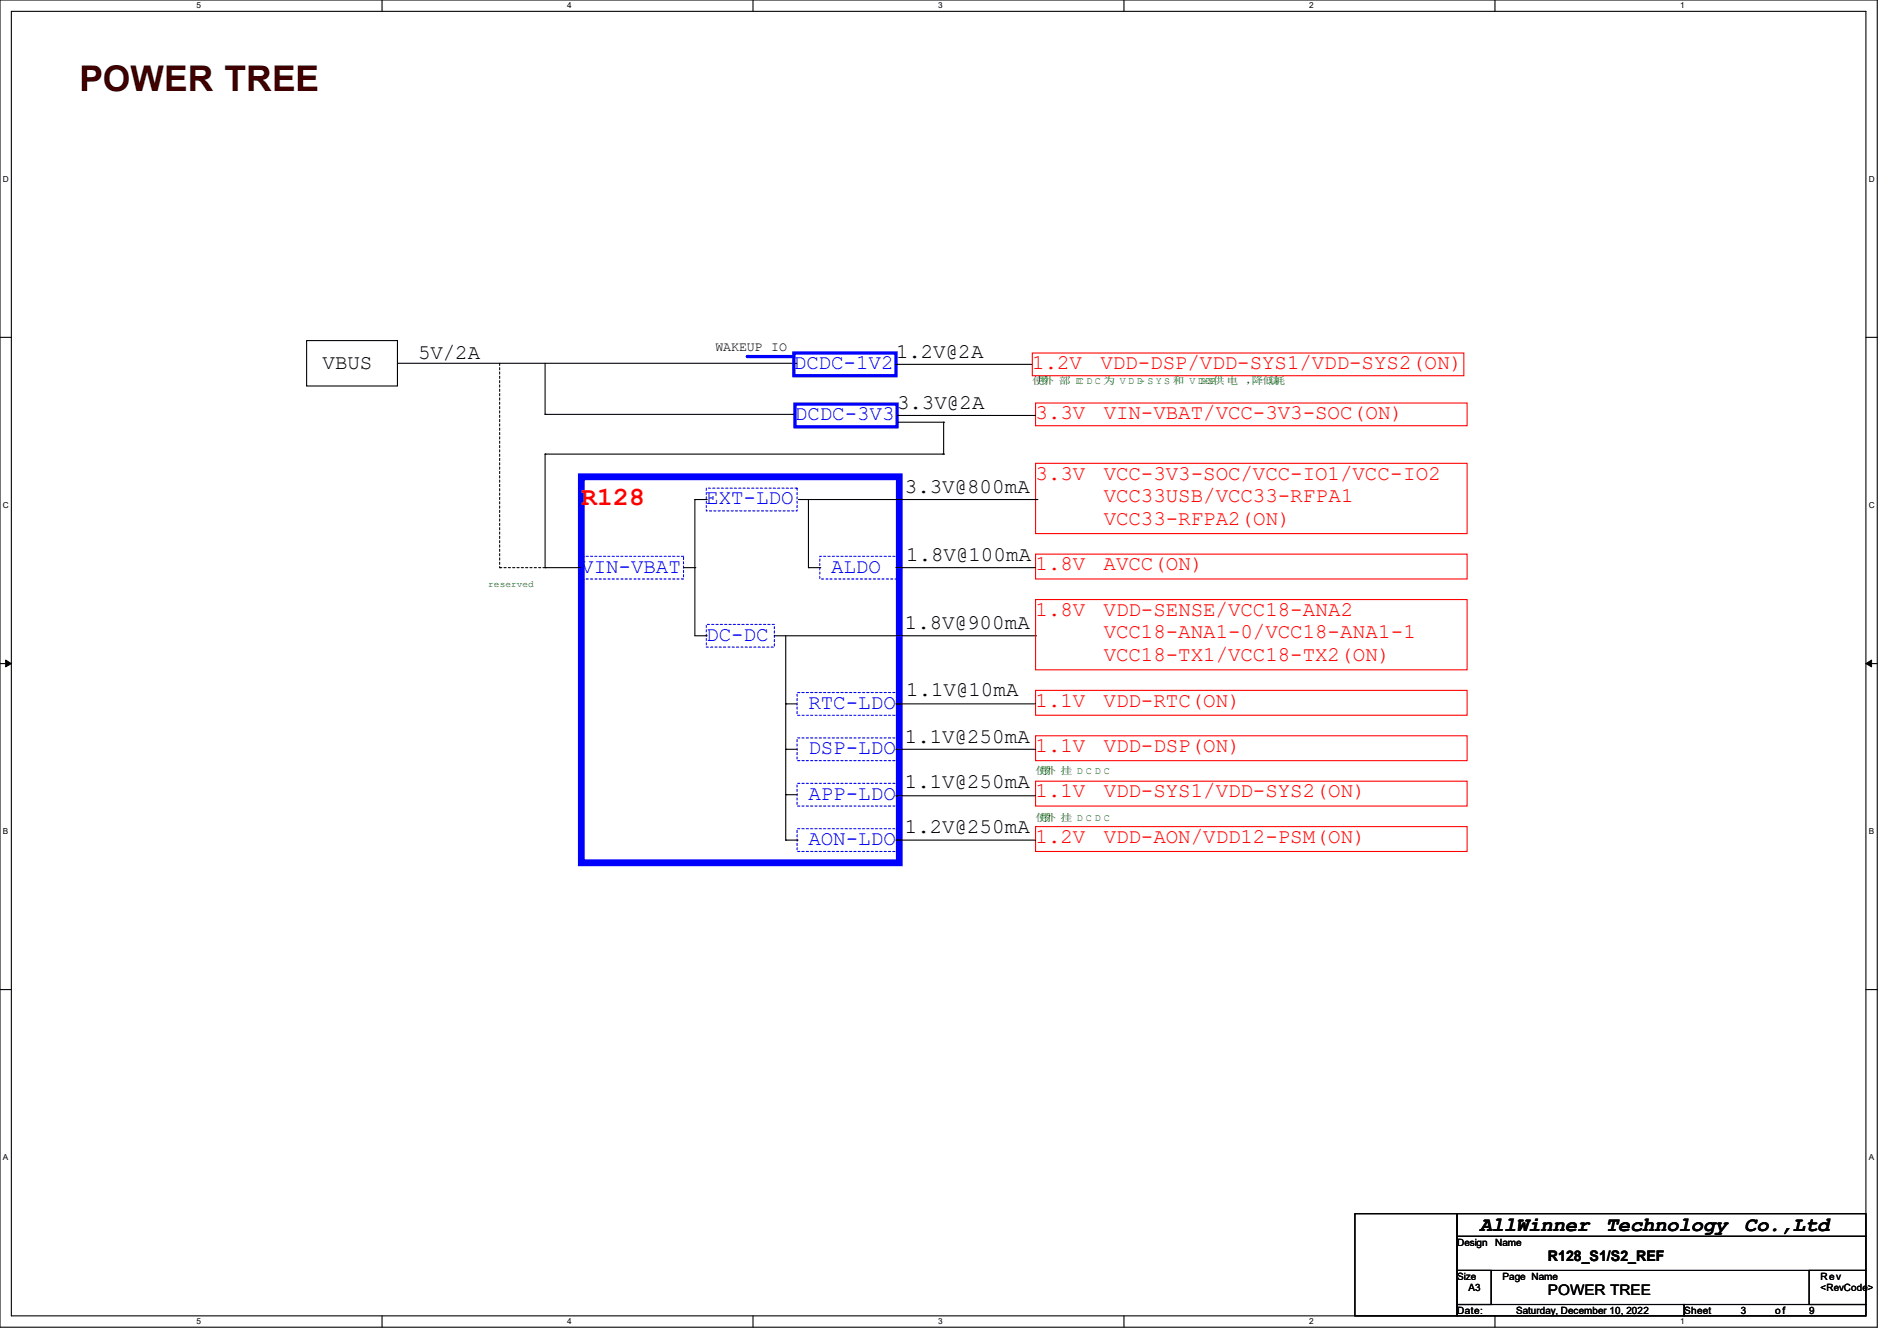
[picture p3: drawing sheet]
<svg xmlns="http://www.w3.org/2000/svg" width="297mm" height="210mm" viewBox="0 0 297 210" stroke-linecap="round" stroke-linejoin="round" font-family="sans-serif">
<path d="M0 0h293.9v207.9h-293.9zM1.8 1.8h290.3v204.3h-290.3z" fill="none" stroke="#000" stroke-width=".17"/>
<g fill="#fff">
<path d="M30.8 .2h.7v1.4h-.7z"/>
<path d="M30.8 206.2h.7v1.4h-.7z"/>
</g>
<path d="M59.8 0v1.8M59.8 206.1v1.8" fill="none" stroke="#000" stroke-width=".17"/>
<g fill="#fff">
<path d="M88.8 .2h.7v1.4h-.7z"/>
<path d="M88.8 206.2h.7v1.4h-.7z"/>
</g>
<path d="M117.9 0v1.8M117.9 206.1v1.8" fill="none" stroke="#000" stroke-width=".17"/>
<g fill="#fff">
<path d="M146.9 .2h.7v1.4h-.7z"/>
<path d="M146.9 206.2h.7v1.4h-.7z"/>
</g>
<path d="M176 0v1.8M176 206.1v1.8" fill="none" stroke="#000" stroke-width=".17"/>
<g fill="#fff">
<path d="M205 .2h.7v1.4h-.7z"/>
<path d="M205 206.2h.7v1.4h-.7z"/>
</g>
<path d="M234.1 0v1.8M234.1 206.1v1.8" fill="none" stroke="#000" stroke-width=".17"/>
<g fill="#fff">
<path d="M263.1 .2h.6v1.4h-.6z"/>
<path d="M263.1 206.2h.6v1.4h-.6z"/>
<path d="M.5 27.3h.9v1.4h-.9z"/>
<path d="M292.6 27.3h.9v1.4h-.9z"/>
<path d="M.5 78.4h.9v1.4h-.9z"/>
<path d="M292.6 78.4h.9v1.4h-.9z"/>
</g>
<path d="M0 52.8h1.8M292.1 52.8h1.8" fill="none" stroke="#000" stroke-width=".17"/>
<g fill="#fff">
<path d="M.5 129.5h.8v1.4h-.8z"/>
<path d="M292.6 129.5h.8v1.4h-.8z"/>
</g>
<path d="M0 103.9h1.8M292.1 103.9h1.8" fill="none" stroke="#000" stroke-width=".17"/>
<path d="M.9 103.4l.9 .5-.9 .5zM292.1 103.9l.9-.5v1z" fill="#000" stroke="#000" stroke-width=".16"/>
<g fill="#fff">
<path d="M.5 180.5h.8v1.4h-.8z"/>
<path d="M292.6 180.5h.8v1.4h-.8z"/>
</g>
<g fill="none" stroke="#000" stroke-width=".17">
<path d="M48 53.3h14.2v7.2h-14.2zM62.2 56.9h62.4M124.6 56.9h.1M108.8 78.2h.1M108.8 78.2v21.4h1.8M108.8 78.2h1.8M110.6 78.2h.1M125 78.2h37.3M126.6 78.2v10.7M162.3 78.2h.1M107 88.9h1.8M108.8 88.9h.1"/>
<path d="M110.6 99.6h.1M121.2 99.6h40.9M123 99.6v32M126.6 88.9h.1M126.6 88.9h1.8M128.4 88.9h.1M140.3 88.9h.1M140.3 88.9h21.8M162.1 99.6h.1M123 117.3h.1M123 110.2h.1M123 117.3h1.8"/>
<path d="M123 110.2h1.8M140.3 110.2h.1M140.3 117.3h.1M140.3 117.3h21.8M140.3 110.2h21.8M123 131.6h.1M123 124.5h.1M123 131.6h1.8M123 124.5h1.8M124.8 131.6h.1M140.3 124.6h.1M140.3 131.6h.1"/>
<path d="M140.3 131.6h21.8M140.3 124.6h21.8M0 155h1.8M292.1 155h1.8"/>
</g>
<path d="M162.1 72.6h67.6v11h-67.6zM162.1 63.1h67.6v3.6h-67.6zM162.1 86.8h67.6v3.9h-67.6zM162.1 93.9h67.6v11h-67.6zM162.1 108.1h67.6v3.9h-67.6zM162.1 115.2h67.6v3.9h-67.6zM162.1 122.3h67.6v3.9h-67.6zM162.1 129.5h67.6v3.8h-67.6z" fill="none" stroke="#f00" stroke-width=".17"/>
<path d="M91 74.7h49.8v60.4h-49.8z" fill="none" stroke="#00f" stroke-width="1.1"/>
<path d="M110.6 76.5h14.2v3.5h-14.2zM91 87.1h16v3.6h-16zM110.6 97.8h10.6v3.5h-10.6zM128.4 87.1h12.4v3.6h-12.4zM124.8 108.5h16v3.5h-16zM124.8 115.6h16v3.5h-16zM124.8 122.7h16v3.5h-16zM124.8 129.8h16v3.5h-16z" fill="none" stroke="#00f" stroke-width=".17" stroke-dasharray=".3"/>
<path d="M117 55.8h7.3" fill="none" stroke="#00f" stroke-width=".51"/>
<circle cx="117" cy="55.8" r=".25" fill="#00f"/>
<path d="M124.3 55.3h16v3.5h-16zM124.5 63.3h16v3.5h-16z" fill="none" stroke="#00f" stroke-width=".51"/>
<g fill="none" stroke="#000" stroke-width=".17">
<path d="M85.3 56.9v8M140.3 57.1h.1M140.3 57.1h21.3M85.3 64.9h.1M85.3 71.1h.1M85.3 64.9h38.8M85.3 71.1v17.8h5.4M85.3 71.1h62.3M124.1 64.9h.1M140.5 65.1h21.5M140.6 66.1h7.1M147.6 71.1h.1"/>
<path d="M147.7 66.1h.1M147.7 71.1h.1M147.7 66.1v5M162 65.1h.1M90.7 88.9h.1M212.1 190.1h16v16h-16zM228.1 190.1h64v3.5h-64zM228.1 193.6h64v5.4h-64zM228.1 199h5.4v5.3h-5.4zM283.3 199h8.8v5.3h-8.8zM228.1 204.3h35.6v1.8h-35.6zM263.7 204.3h28.4v1.8h-28.4z"/>
</g>
<path d="M161.6 55.3h67.6v3.5h-67.6z" fill="none" stroke="#f00" stroke-width=".17"/>
<path d="M78.2 56.9v32M78.2 88.9h.1M78.2 88.9h7.1M85.3 88.9h.1" fill="none" stroke="#000" stroke-width=".17" stroke-dasharray=".3 .3"/>
<text font-size="5.5" fill="#400000" x="12.4" y="14.2">POWER TREE</text>
<text font-size="4.1" fill="#f00" x="91" y="79">R128</text>
<g font-size="3.3">
<text x="50.5" y="57.8">VBUS</text>
<text x="65.4" y="56.2">5V/2A</text>
<text x="140.3" y="56">1.2V@2A</text>
<text x="140.5" y="64.1">3.3V@2A</text>
<text x="141.7" y="77.2">3.3V@800mA</text>
<text x="141.9" y="87.9">1.8V@100mA</text>
<text x="141.7" y="98.6">1.8V@900mA</text>
<text x="141.9" y="109.1">1.1V@10mA</text>
<text x="141.7" y="116.3">1.1V@250mA</text>
<text x="141.7" y="123.4">1.1V@250mA</text>
<text x="141.7" y="130.4">1.2V@250mA</text>
</g>
<g font-size="3.3" fill="#00f">
<text x="124.3" y="57.8">DCDC-1V2</text>
<text x="124.5" y="65.8">DCDC-3V3</text>
<text x="110.6" y="79">EXT-LDO</text>
<text x="91" y="89.7">VIN-VBAT</text>
<text x="130.1" y="89.7">ALDO</text>
<text x="110.6" y="100.3">DC-DC</text>
<text x="126.6" y="111">RTC-LDO</text>
<text x="126.6" y="118.1">DSP-LDO</text>
<text x="126.6" y="125.2">APP-LDO</text>
<text x="126.6" y="132.3">AON-LDO</text>
</g>
<g font-size="3.3" fill="#f00">
<text x="161.6" y="57.8">1.2V</text>
<text x="172.3" y="57.8">VDD-DSP/VDD-SYS1/VDD-SYS2(ON)</text>
<text x="162.1" y="65.7">3.3V</text>
<text x="172.8" y="65.7">VIN-VBAT/VCC-3V3-SOC(ON)</text>
<text x="162.1" y="75.1">3.3V</text>
<text x="172.8" y="75.1">VCC-3V3-SOC/VCC-IO1/VCC-IO2</text>
<text x="172.8" y="78.7">VCC33USB/VCC33-RFPA1</text>
<text x="172.8" y="82.2">VCC33-RFPA2(ON)</text>
<text x="162.1" y="89.3">1.8V</text>
<text x="172.8" y="89.3">AVCC(ON)</text>
<text x="162.1" y="96.4">1.8V</text>
<text x="172.8" y="96.4">VDD-SENSE/VCC18-ANA2</text>
<text x="172.8" y="100">VCC18-ANA1-0/VCC18-ANA1-1</text>
<text x="172.8" y="103.5">VCC18-TX1/VCC18-TX2(ON)</text>
<text x="162.1" y="110.7">1.1V</text>
<text x="172.8" y="110.7">VDD-RTC(ON)</text>
<text x="162.1" y="117.8">1.1V</text>
<text x="172.8" y="117.8">VDD-DSP(ON)</text>
<text x="162.1" y="124.9">1.1V</text>
<text x="172.8" y="124.9">VDD-SYS1/VDD-SYS2(ON)</text>
<text x="162.1" y="132">1.2V</text>
<text x="172.8" y="132">VDD-AON/VDD12-PSM(ON)</text>
</g>
<g font-size="3.2">
<text x="231.7" y="192.7">AllWinner</text>
<text x="251.4" y="192.7">Technology</text>
<text x="273.1" y="192.7">Co.,Ltd</text>
</g>
<g font-size="2.3">
<text x="242.4" y="197.5">R128_S1/S2_REF</text>
<text x="242.4" y="202.8">POWER TREE</text>
</g>
<text font-size="2.1" x="112" y="54.9">WAKEUP IO</text>
<g font-size="1.6" fill="#008000">
<text x="161.6" y="60.1">使外 部 DC D C 为 V D D- S Y S 和 V DD-DSP供电</text>
<text x="162.4" y="60.1">用</text>
<text x="195.1" y="60.1">，</text>
<text x="195.9" y="60.1">降低耗</text>
<text x="198.5" y="60.1">功</text>
<text x="162.1" y="121.2">使外 挂 D C D C</text>
<text x="162.8" y="121.2">用</text>
<text x="162.1" y="128.5">使外 挂 D C D C</text>
<text x="162.8" y="128.5">用</text>
</g>
<g font-size="1.6">
<text x="228.1" y="195.1">Design</text>
<text x="234.1" y="195.1">Name</text>
<text x="228.1" y="200.4">Size</text>
<text x="229.9" y="202.2">A3</text>
<text x="235.2" y="200.4">Page Name</text>
<text x="285" y="202.2">&lt;RevCode&gt;</text>
<text x="285" y="200.4">Rev</text>
<text x="228.1" y="205.7">Date:</text>
<text x="237.4" y="205.7">Saturday, December 10, 2022</text>
<text x="263.7" y="205.7">Sheet</text>
<text x="272.6" y="205.7">3</text>
<text x="277.9" y="205.7">o f</text>
<text x="283.2" y="205.7">9</text>
</g>
<text font-size="1.5" fill="#008000" x="76.5" y="91.9">reserved</text>
<g font-size="1.3">
<text x="30.8" y="1.3">5</text>
<text x="88.8" y="1.3">4</text>
<text x="146.9" y="1.3">3</text>
<text x="205" y="1.3">2</text>
<text x="263.1" y="1.3">1</text>
<text x=".5" y="28.4">D</text>
<text x="292.6" y="28.4">D</text>
<text x=".5" y="79.5">C</text>
<text x="292.6" y="79.5">C</text>
<text x=".5" y="130.6">B</text>
<text x="292.6" y="130.6">B</text>
<text x=".5" y="181.7">A</text>
<text x="292.6" y="181.7">A</text>
<text x="30.8" y="207.4">5</text>
<text x="88.8" y="207.4">4</text>
<text x="146.9" y="207.4">3</text>
<text x="205" y="207.4">2</text>
<text x="263.1" y="207.4">1</text>
</g>
</svg>
